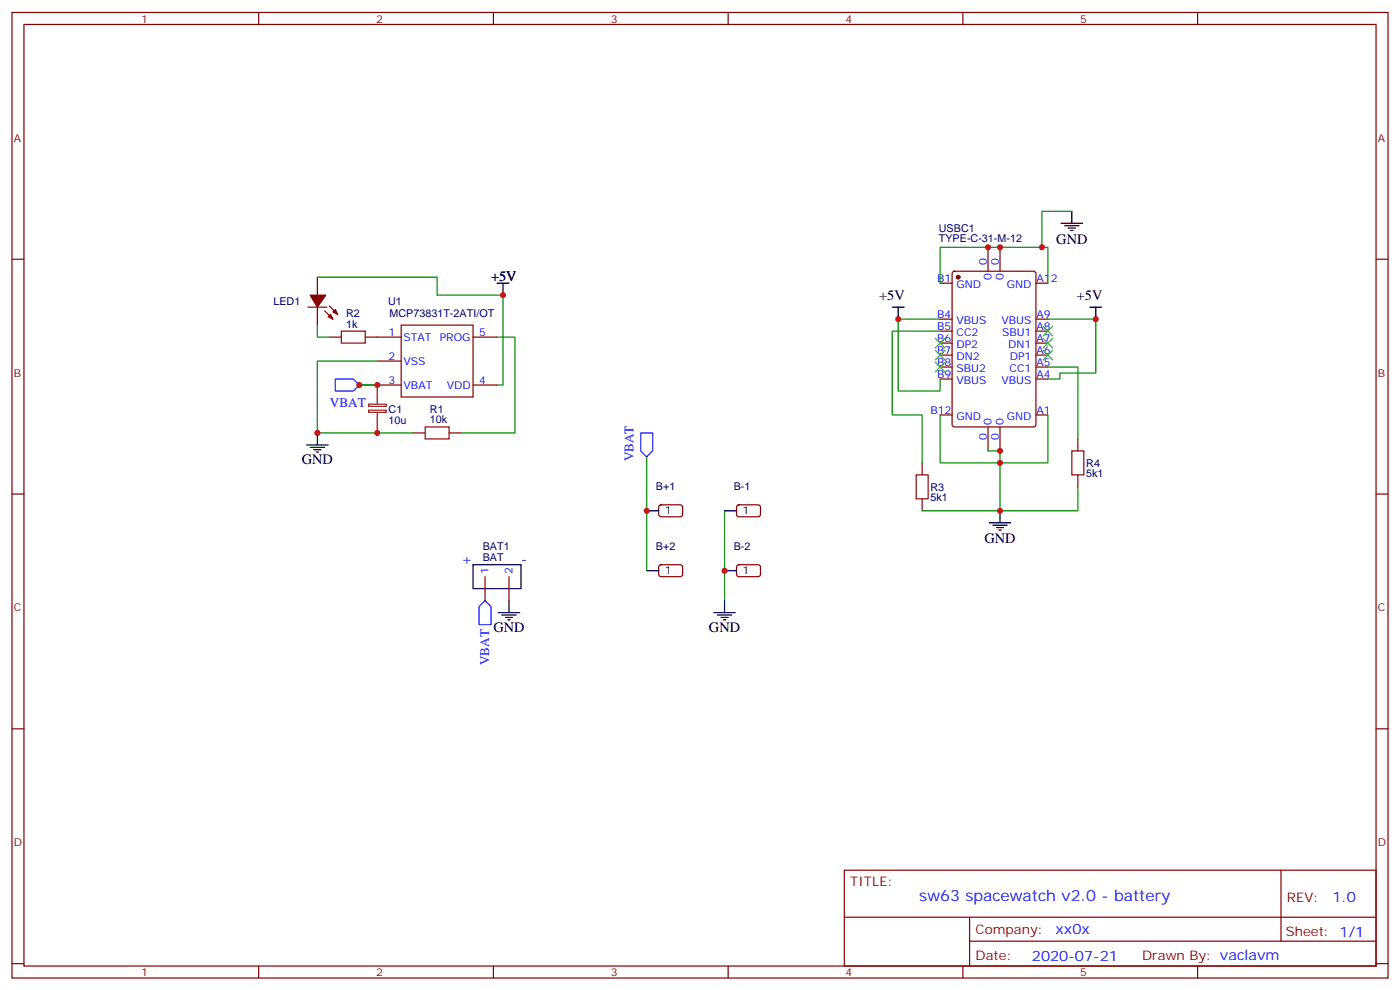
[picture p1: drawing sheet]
<svg xmlns="http://www.w3.org/2000/svg" width="412mm" height="292mm" viewBox="0 0 412 292" stroke-linecap="round" stroke-linejoin="round" font-family="sans-serif">
<g fill="none" stroke="#870000" stroke-width=".35">
<path d="M3.5 3.7h405.4v284.3h-405.4zM7.1 7.2h398.2v277.3h-398.2zM76.2 3.7v3.5M145.3 3.7v3.5M214.5 3.7v3.5M283.6 3.7v3.5M352.8 3.7v3.5M3.5 76.3h3.6M291 72.8v7.1M294.6 72.8v7.1M405.3 76.3h3.6M90.7 90.5h5.6"/>
<path d="M93.5 81.6v5.3M93.5 90.5v5.2M95.6 91.5l2.5 2.5M97 90.1l2.5 2.5M97 99.3h3.5M107.6 99.3h10.6M118.2 95.7h21.1v21.2h-21.1zM139.3 99.3h7.1M276.9 83.4h3.6M276.9 94h3.6M276.9 97.5h3.6M280.7 80.1l.5-.2h23.2l.7 .4 .1 44.7-.5 .7h-23.5l-.7-.4v-44.7z"/>
<path d="M305.2 83.4h3.5M305.2 94h3.5M305.2 97.5h3.5M111.1 106.3h7.1M111.1 113.4h7.1M139.3 113.4h7.1M276.9 101h3.6M276.9 104.6h3.6M276.9 108.1h3.6M276.9 111.6h3.6M305.2 101h3.5M305.2 104.6h3.5"/>
<path d="M305.2 108.1h3.5M305.2 111.6h3.5M121.7 127.5h3.5M132.3 127.5h3.5M271.6 136.3v3.5M276.9 122.2h3.6M291 125.7v7.1M294.6 125.7v7.1M305.2 122.2h3.5M317.5 129.3v3.5M317.5 139.8v3.6M3.5 145.5h3.6"/>
<path d="M194.3 148.9l.4-.2h6l.4 .7-.1 2.4-.6 .4-5.9-.1-.5-.6v-2.1zM217.2 148.9l.5-.2h5.9l.4 .7-.1 2.4-.6 .4-5.9-.1-.4-.6v-2.1zM271.6 146.9v3.5M405.3 145.5h3.6M142.9 169.8v7.1M149.9 169.8v7.1M194.3 166.5l.4-.2 6 .1 .4 .6-.1 2.4-.6 .4h-5.9l-.5-.7v-2.1zM217.2 166.5l.5-.2 5.9 .1 .4 .6-.1 2.4-.6 .4h-5.9l-.4-.7v-2.1zM3.5 214.6h3.6M405.3 214.6h3.6M248.7 256.3h156.6v28.2h-156.6zM377.3 256.3v20.9"/>
<path d="M248.7 270.1h156.5M285.6 277.2h119.6M285.6 270.1v14.1M3.5 283.8h3.6M76.2 284.5v3.5M145.3 284.5v3.5M214.5 284.5v3.5M283.6 284.5v3.5M352.8 284.5v3.5M405.3 283.8h3.6"/>
</g>
<g fill="#870000" stroke="#870000" stroke-width=".35">
<path d="M96.7 93.3l.7-.7 .7 1.4z"/>
<path d="M98.1 91.9l.7-.7 .7 1.4z"/>
<path d="M91.4 86.9h4.6l-2.5 3.6z"/>
<circle cx="282.2" cy="81.6" r=".53"/>
</g>
<g fill="none" stroke="#000" stroke-width=".35">
<path d="M312.6 65.8h6.3M313.6 66.5h4.3M314.7 67.2h2.1M315.4 67.9h.7M315.7 62.2v3.6M146.4 83.4h3.5M148.2 83.4v3.5M262.8 90.5h3.5M264.6 90.5v3.5M321 90.5h3.6M322.8 90.5v3.5M90.3 131h6.4"/>
<path d="M91.4 131.7h4.2M92.4 132.4h2.1M93.1 133.1h.7M93.5 127.5v3.5M190.5 150.4h3.5M213.4 150.4h3.6M291.4 154h6.3M292.5 154.7h4.2M293.5 155.4h2.1M294.2 156.1h.7M294.6 150.4v3.6M139.3 166.3h14.2v7.1h-14.2z"/>
<path d="M149.9 176.9v3.5M190.5 168.1h3.5M213.4 176.9v3.5M213.4 168.1h3.6M146.8 180.4h6.3M147.8 181.1h4.2M148.9 181.8h2.1M149.6 182.5h.7M210.3 180.4h6.3M211.3 181.1h4.2M212.4 181.8h2.1M213.1 182.5h.7"/>
</g>
<g fill="none" stroke="#008700" stroke-width=".35">
<path d="M315.7 62.2h-8.8v10.6M93.5 81.6h35.3v5.3h19.4v26.5h-1.8M93.5 95.7v3.6h3.5M146.4 99.3h5.3v28.2h-15.9M276.9 94h-12.3v21.1h12.3v-3.5M276.9 83.4v-10.6h31.8v10.6M276.9 97.5h-14.1v24.7h8.8v14.1M308.7 94h14.1v15.9h-10.6v1.7h-3.5M105.8 113.4h5.3M111.1 106.3h-17.6v21.2h28.2M308.7 108.1h8.8v21.2M190.5 134.5v33.6"/>
<path d="M276.9 122.2v14.1h31.8v-14.1M291 132.8h3.6v17.6M213.4 150.4v26.5M317.5 143.4v7h-45.9"/>
</g>
<path d="M100.5 97.5h7.1v3.5h-7.1zM125.2 125.7h7.1v3.6h-7.1zM269.9 139.8h3.5v7.1h-3.5zM315.7 132.8h3.6v7h-3.6z" fill="none" stroke="#a10000" stroke-width=".35"/>
<path d="M275.5 99.6l2.8 2.8M278.3 99.6l-2.8 2.8M307.3 96.1l2.8 2.8M307.3 99.6l2.8 2.8M310.1 96.1l-2.8 2.8M310.1 99.6l-2.8 2.8M275.5 106.7l2.8 2.8M275.5 103.2l2.8 2.8M278.3 106.7l-2.8 2.8M278.3 103.2l-2.8 2.8M307.3 103.2l2.8 2.8M310.1 103.2l-2.8 2.8" fill="none" stroke="#3c3" stroke-width=".35"/>
<path d="M98.8 111.6h5.3l1.7 1.8-1.7 1.7h-5.3zM188.7 127.5h3.6v5.3l-1.8 1.7-1.8-1.7zM142.9 176.9l1.7 1.7v5.3h-3.5v-5.3z" fill="none" stroke="#00f" stroke-width=".35"/>
<path d="M108.6 119h5.2v.7h-5.2zM111.1 113.4v5.6M108.6 120.8h5.2v.6h-5.2zM111.1 121.5v6" fill="none" stroke="#8c2424" stroke-width=".35"/>
<g fill="#c00">
<circle cx="322.8" cy="94" r=".88"/>
<circle cx="306.9" cy="72.8" r=".88"/>
<circle cx="294.6" cy="72.8" r=".88"/>
<circle cx="291" cy="72.8" r=".88"/>
<circle cx="294.6" cy="132.8" r=".88"/>
<circle cx="264.6" cy="94" r=".88"/>
<circle cx="294.6" cy="150.4" r=".88"/>
<circle cx="294.6" cy="136.3" r=".88"/>
<circle cx="105.8" cy="113.4" r=".88"/>
<circle cx="93.5" cy="127.5" r=".88"/>
<circle cx="148.2" cy="86.9" r=".88"/>
<circle cx="111.1" cy="127.5" r=".88"/>
<circle cx="111.1" cy="113.4" r=".88"/>
<circle cx="213.4" cy="168.1" r=".88"/>
<circle cx="190.5" cy="150.4" r=".88"/>
</g>
<text font-size="4.6" fill="#00f" x="270.8" y="265.3">sw63 spacewatch v2.0 - battery</text>
<g font-size="4.2">
<text x="311.2" y="71.8">GND</text>
<text x="144.6" y="82.7">+5V</text>
<text x="259" y="88.3">+5V</text>
<text x="317.2" y="88.3">+5V</text>
<text x="88.9" y="136.7">GND</text>
<text x="290" y="160">GND</text>
<text x="145.3" y="186.1">GND</text>
<text x="208.8" y="186.1">GND</text>
</g>
<g font-size="4.2" fill="#00f">
<text x="135.8" y="166.2">+</text>
<text x="153.5" y="166.2">-</text>
<text x="392.5" y="265.5">1.0</text>
<text x="310.9" y="275.1">xx0x</text>
<text x="304" y="282.9">2020-07-21</text>
</g>
<g font-size="3.9" fill="#00f">
<text x="97.2" y="119.9">VBAT</text>
<text x="186.6" y="135.9" transform="rotate(-90 186.6 135.9)">VBAT</text>
<text x="144.1" y="195.9" transform="rotate(-90 144.1 195.9)">VBAT</text>
</g>
<g font-size="3.9" fill="#800">
<text x="250.5" y="260.8">TITLE:</text>
<text x="379.1" y="265.5">REV:</text>
<text x="287.4" y="275">Company:</text>
<text x="378.7" y="275.7">Sheet: 1/1</text>
<text x="287.4" y="282.7">Date:</text>
<text x="336.4" y="282.8">Drawn By: vaclavm</text>
</g>
<g font-size="3.2" fill="#800">
<text x="41.6" y="6.7">1</text>
<text x="110.8" y="6.7">2</text>
<text x="179.9" y="6.7">3</text>
<text x="249.1" y="6.7">4</text>
<text x="318.2" y="6.7">5</text>
<text x="4.1" y="41.8">A</text>
<text x="405.9" y="41.8">A</text>
<text x="4.1" y="110.9">B</text>
<text x="405.9" y="110.9">B</text>
<text x="4.1" y="180.1">C</text>
<text x="405.9" y="180.1">C</text>
<text x="4.1" y="249.2">D</text>
<text x="405.9" y="249.2">D</text>
<text x="41.6" y="287.5">1</text>
<text x="110.8" y="287.5">2</text>
<text x="179.9" y="287.5">3</text>
<text x="249.1" y="287.5">4</text>
<text x="318.2" y="287.5">5</text>
</g>
<g font-size="3.2" fill="#000080">
<text x="276.6" y="71.4">TYPE-C-31-M-12</text>
<text x="276.6" y="68.2">USBC1</text>
<text x="80.6" y="89.9">LED1</text>
<text x="114.3" y="89.8">U1</text>
<text x="102" y="93.4">R2</text>
<text x="114.7" y="93.3">MCP73831T-2ATI/OT</text>
<text x="102" y="96.4">1k</text>
<text x="114.5" y="124.7">10u</text>
<text x="114.5" y="121.6">C1</text>
<text x="126.7" y="124.7">10k</text>
<text x="126.7" y="121.6">R1</text>
<text x="320" y="137.5">R4</text>
<text x="320" y="140.6">5k1</text>
<text x="193.2" y="144.4">B+1</text>
<text x="216.2" y="144.4">B-1</text>
<text x="274.1" y="147.7">5k1</text>
<text x="274.1" y="144.6">R3</text>
<text x="142.2" y="165.2">BAT</text>
<text x="142.2" y="162">BAT1</text>
<text x="193.2" y="162">B+2</text>
<text x="216.2" y="162">B-2</text>
</g>
<g font-size="3.2" fill="#00f">
<text x="276.1" y="83">B1</text>
<text x="290.7" y="78.1" transform="rotate(-90 290.7 78.1)">0</text>
<text x="292.1" y="82.6" transform="rotate(-90 292.1 82.6)">0</text>
<text x="294.2" y="78.1" transform="rotate(-90 294.2 78.1)">0</text>
<text x="295.6" y="82.6" transform="rotate(-90 295.6 82.6)">0</text>
<text x="305.3" y="83">A12</text>
<text x="281.8" y="84.8">GND</text>
<text x="296.6" y="84.8">GND</text>
<text x="276.1" y="93.6">B4</text>
<text x="281.8" y="95.4">VBUS</text>
<text x="295" y="95.4">VBUS</text>
<text x="305.3" y="93.6">A9</text>
<text x="114.4" y="98.9">1</text>
<text x="118.9" y="100.3">STAT</text>
<text x="129.6" y="100.3">PROG</text>
<text x="141.1" y="98.9">5</text>
<text x="276.1" y="97.2">B5</text>
<text x="276.1" y="100.7">B6</text>
<text x="281.8" y="98.9">CC2</text>
<text x="295.2" y="98.9">SBU1</text>
<text x="305.3" y="100.7">A7</text>
<text x="305.3" y="97.2">A8</text>
<text x="114.4" y="106">2</text>
<text x="118.9" y="107.4">VSS</text>
<text x="276.1" y="104.2">B7</text>
<text x="276.1" y="107.7">B8</text>
<text x="281.8" y="102.4">DP2</text>
<text x="281.8" y="106">DN2</text>
<text x="297" y="102.4">DN1</text>
<text x="297.5" y="106">DP1</text>
<text x="305.3" y="107.7">A5</text>
<text x="305.3" y="104.2">A6</text>
<text x="114.4" y="113">3</text>
<text x="141.1" y="113">4</text>
<text x="276.1" y="111.3">B9</text>
<text x="281.8" y="109.5">SBU2</text>
<text x="281.8" y="113">VBUS</text>
<text x="295" y="113">VBUS</text>
<text x="297.4" y="109.5">CC1</text>
<text x="305.3" y="111.3">A4</text>
<text x="118.9" y="114.4">VBAT</text>
<text x="131.6" y="114.4">VDD</text>
<text x="274.1" y="121.8">B12</text>
<text x="281.8" y="123.6">GND</text>
<text x="292.1" y="125" transform="rotate(-90 292.1 125)">0</text>
<text x="295.6" y="125" transform="rotate(-90 295.6 125)">0</text>
<text x="296.6" y="123.6">GND</text>
<text x="305.3" y="121.8">A1</text>
<text x="290.7" y="129.5" transform="rotate(-90 290.7 129.5)">0</text>
<text x="294.2" y="129.5" transform="rotate(-90 294.2 129.5)">0</text>
<text x="143.9" y="169.1" transform="rotate(-90 143.9 169.1)">1</text>
<text x="151" y="169.1" transform="rotate(-90 151 169.1)">2</text>
</g>
<g font-size="3.2">
<text x="195.8" y="151.5">1</text>
<text x="218.7" y="151.5">1</text>
<text x="195.8" y="169.1">1</text>
<text x="218.7" y="169.1">1</text>
</g>
</svg>
